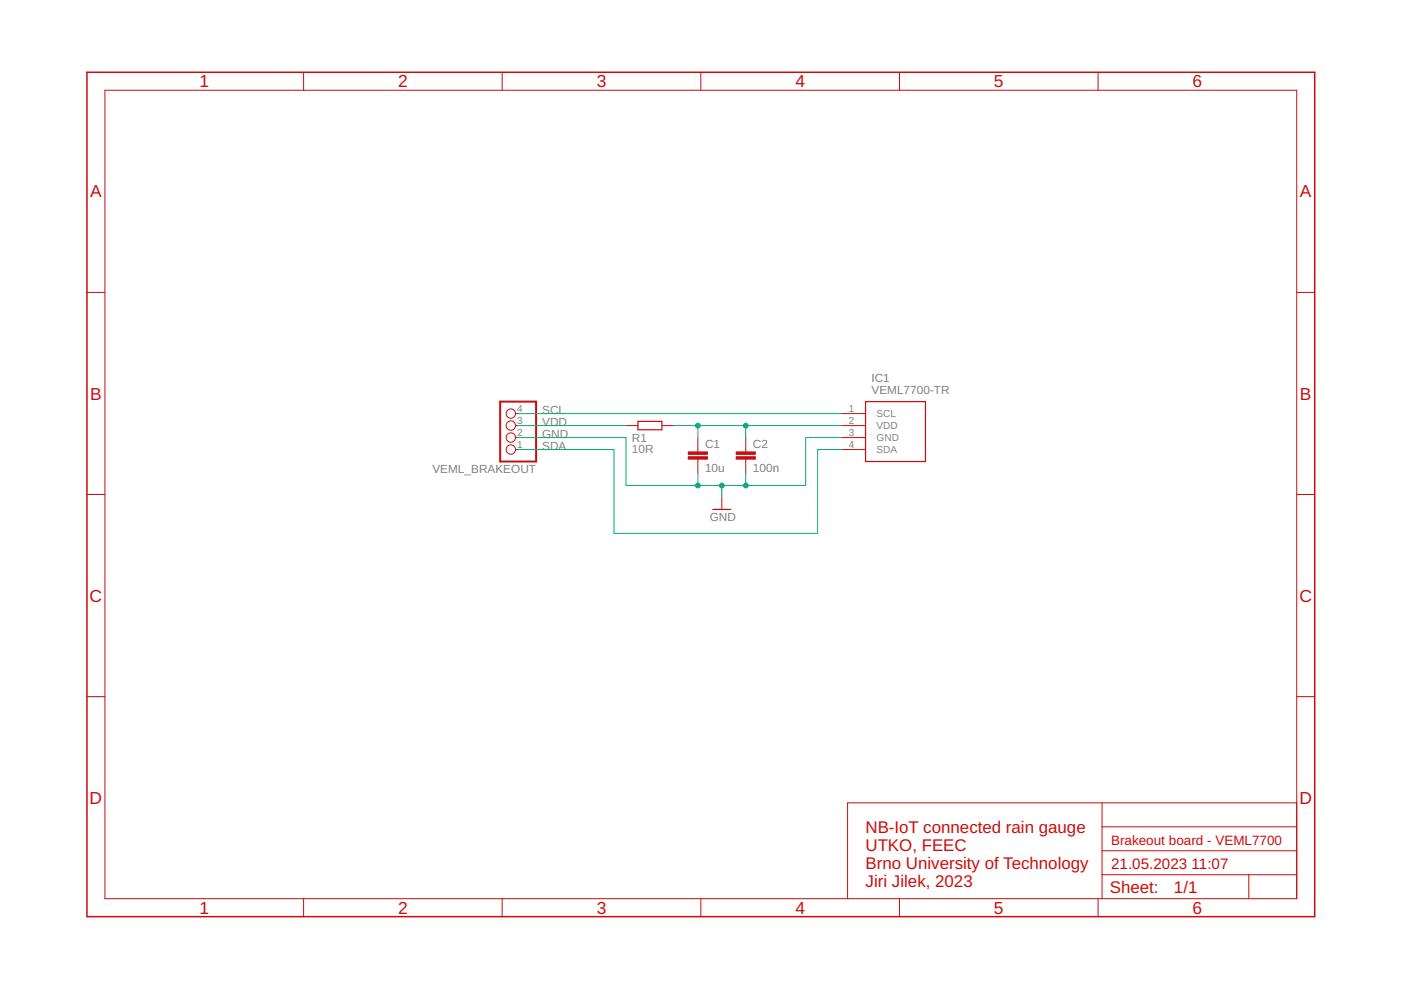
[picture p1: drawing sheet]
<svg xmlns="http://www.w3.org/2000/svg" width="297mm" height="210mm" viewBox="0 0 297 210" stroke-linecap="round" stroke-linejoin="round" font-family="sans-serif">
<path d="M135.3 89.3h5v1.8h-5zM183.5 85.2h12.7v12.7h-12.7zM151.1 108h3.8" fill="none" stroke="#c90d0c" stroke-width=".25"/>
<g fill="none" stroke="#c90d0c" stroke-width=".21">
<path d="M22.2 19.1h252.7v171.4h-252.7zM64.4 15.3v3.8M106.5 15.3v3.8M148.6 15.3v3.8M190.7 15.3v3.8M232.8 15.3v3.8M18.4 62h3.8M274.9 62h3.8M109.3 87.7h.6M109.3 90.2h.6M109.3 92.8h.6M109.3 95.3h.6"/>
<path d="M132.7 90.2h2.6M140.3 90.2h2.6M148 92.8v3M148 97.3v3.1M158.1 92.8v3M158.1 97.3v3.1M178.4 87.7h5.1M178.4 90.2h5.1M178.4 92.8h5.1M178.4 95.3h5.1M18.4 104.8h3.8M153 105.5v2.5"/>
<path d="M274.9 104.8h3.8M18.4 147.7h3.8M274.9 147.7h3.8M233.7 170.2v20.3M233.7 175.3h41.2M274.9 170.2h-95.2v20.3M64.4 190.5v3.9M106.5 190.5v3.9M148.6 190.5v3.9M190.7 190.5v3.9M232.8 190.5v3.9M233.7 185.5h41.2"/>
<path d="M233.7 180.4h41.2M264.8 185.5v5"/>
<circle cx="108.3" cy="95.3" r=".99"/>
<circle cx="108.3" cy="87.7" r=".99"/>
<circle cx="108.3" cy="90.2" r=".99"/>
<circle cx="108.3" cy="92.8" r=".99"/>
</g>
<path d="M106 85.2h7.7v12.7h-7.7z" fill="none" stroke="#c90d0c" stroke-width=".42"/>
<path d="M18.4 15.3h260.3v179.1h-260.3z" fill="none" stroke="#c90d0c" stroke-width=".32"/>
<g fill="#c90d0c" stroke="#c90d0c" stroke-width=".21">
<path d="M145.9 96.8h4.1v.5h-4.1z"/>
<path d="M145.9 95.8h4.1v.5h-4.1z"/>
<path d="M156.1 96.8h4v.5h-4z"/>
<path d="M156.1 95.8h4v.5h-4z"/>
</g>
<path d="M109.9 90.2h22.8M109.9 92.8h22.8v10.1h38.1v-10.1h7.6M109.9 87.7h68.5M109.9 95.3h20.3v17.8h43.2v-17.8h5M142.9 90.2h35.5M148 90.2v2.6M158.1 90.2v2.6M148 100.4v2.5M153 102.9v2.6M158.1 100.4v2.5" fill="none" stroke="#0dab76" stroke-width=".21"/>
<g fill="#0dab76" stroke="#0dab76" stroke-width=".21">
<circle cx="148" cy="90.2" r=".51"/>
<circle cx="158.1" cy="90.2" r=".51"/>
<circle cx="153" cy="102.9" r=".51"/>
<circle cx="148" cy="102.9" r=".51"/>
<circle cx="158.1" cy="102.9" r=".51"/>
</g>
<g font-size="3.7" fill="#c90d0c">
<text x="42.3" y="18.5">1</text>
<text x="84.4" y="18.5">2</text>
<text x="126.5" y="18.5">3</text>
<text x="168.6" y="18.5">4</text>
<text x="210.7" y="18.5">5</text>
<text x="252.9" y="18.5">6</text>
<text x="19.1" y="41.9">A</text>
<text x="275.6" y="41.9">A</text>
<text x="19.1" y="84.7">B</text>
<text x="275.6" y="84.7">B</text>
<text x="19" y="127.6">C</text>
<text x="275.5" y="127.6">C</text>
<text x="19" y="170.4">D</text>
<text x="275.5" y="170.4">D</text>
<text x="42.3" y="193.7">1</text>
<text x="84.4" y="193.7">2</text>
<text x="126.5" y="193.7">3</text>
<text x="168.6" y="193.7">4</text>
<text x="210.7" y="193.7">5</text>
<text x="252.9" y="193.7">6</text>
</g>
<g font-size="3.6" fill="#c90d0c">
<text x="183.5" y="176.6">NB-IoT connected rain gauge</text>
<text x="183.5" y="180.4">UTKO, FEEC</text>
<text x="183.5" y="184.2">Brno University of Technology</text>
<text x="183.5" y="188">Jiri Jilek, 2023</text>
<text x="235.3" y="189.4">Sheet:</text>
<text x="248.9" y="189.3">1/1</text>
</g>
<g font-size="3.2" fill="#c90d0c">
<text x="235.6" y="184.2">21.05.2023</text>
<text x="252.6" y="184.2">11:07</text>
</g>
<text font-size="2.9" fill="#c90d0c" x="235.6" y="179.1">Brakeout board - VEML7700</text>
<g font-size="2.5" fill="#808080">
<text x="184.8" y="83.5">VEML7700-TR</text>
<text x="184.8" y="81">IC1</text>
<text x="114.9" y="87.7">SCL</text>
<text x="114.9" y="90.2">VDD</text>
<text x="114.9" y="92.8">GND</text>
<text x="114.9" y="95.3">SDA</text>
<text x="134" y="93.8">R1</text>
<text x="149.5" y="94.9">C1</text>
<text x="159.6" y="94.9">C2</text>
<text x="91.7" y="100.3">VEML_BRAKEOUT</text>
<text x="134" y="96.1">10R</text>
<text x="149.5" y="100">10u</text>
<text x="159.6" y="100">100n</text>
<text x="150.5" y="110.6">GND</text>
</g>
<g font-size="2.1" fill="#808080">
<text x="109.7" y="89.9">3</text>
<text x="109.7" y="87.3">4</text>
<text x="180" y="87.3">1</text>
<text x="180" y="89.9">2</text>
<text x="185.8" y="88.5">SCL</text>
<text x="109.7" y="95">1</text>
<text x="109.7" y="92.4">2</text>
<text x="180" y="92.4">3</text>
<text x="180" y="95">4</text>
<text x="185.8" y="91">VDD</text>
<text x="185.8" y="93.5">GND</text>
<text x="185.8" y="96.1">SDA</text>
</g>
</svg>
